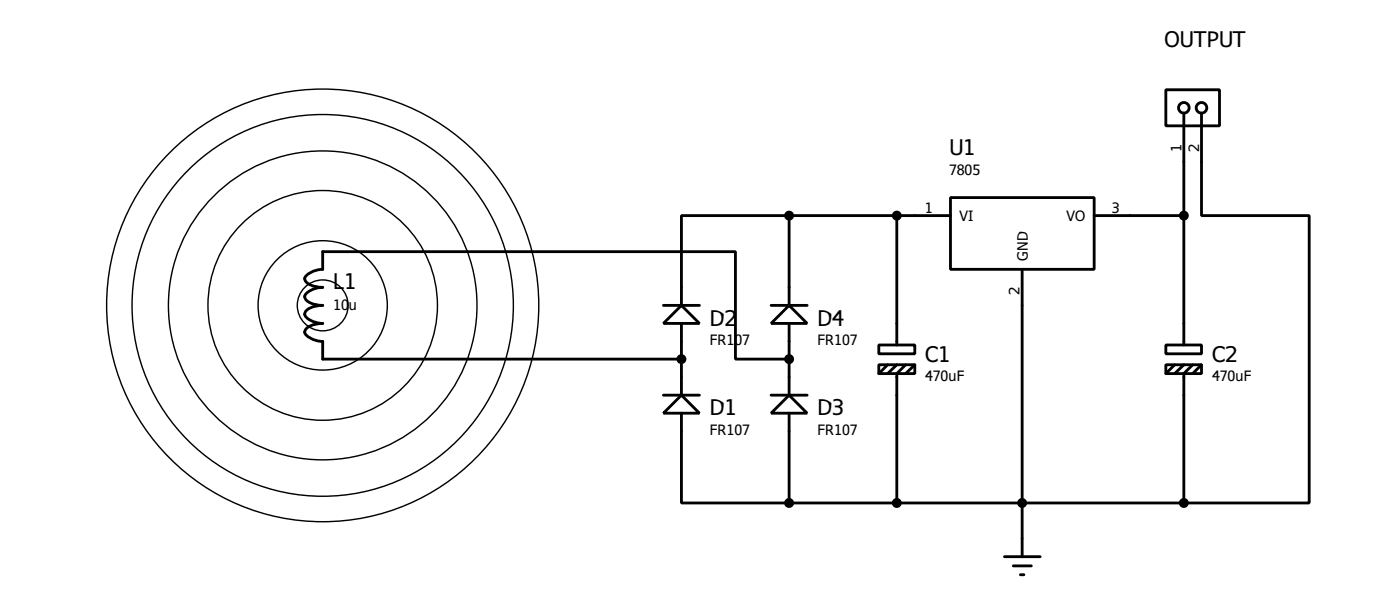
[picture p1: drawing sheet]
<svg xmlns="http://www.w3.org/2000/svg" width="198mm" height="86mm" viewBox="0 0 198 86" stroke-linecap="round" stroke-linejoin="round" font-family="sans-serif">
<g fill="none" stroke="#000" stroke-width=".4">
<path d="M165.1 12.7h7.6v5.1h-7.6zM167.7 16v32.8M170.2 16v14.5h15.2v40.7h-17.7M111.8 30.5h-15.3v12.7M111.8 30.5v12.7M111.8 30.5h22.8M127 30.5v18.3M134.6 28h20.4v10.1h-20.4zM144.8 38.1v40.7M155 30.5h12.7M94 55.9h5.1M94 43.2h5.1"/>
<path d="M96.5 55.9l2.6 2.6h-5.1zM96.5 43.2l2.6 2.6h-5.1zM96.5 50.8h-50.8v-2.5a2.76 2.76 0 0 1-2.5-1.3 1.5 1.5 0 0 1 1.3-1.1l1.2-.1a3.4 3.4 0 0 1-2.4-1.1 .88 .88 0 0 1 .7-1.2l.5-.1 1.2-.2a3.3 3.3 0 0 1-2.4-.9 .9 .9 0 0 1 .7-1.2l1.1-.4h.6a3.3 3.3 0 0 1-2.4-.9l-.1-.4a2.76 2.76 0 0 1 2.5-1.3v-2.5h58.5v15.2h7.6M96.5 58.5v12.7h15.3M96.5 45.8v10.1M109.2 55.9h5.1M109.2 43.2h5.1M111.8 55.9l2.5 2.6h-5.1zM111.8 43.2l2.5 2.6h-5.1zM111.8 45.8v10.1M111.8 58.5v12.7M124.5 48.8h5.1v1.3h-5.1z"/>
<path d="M124.5 51.6h5.1v1.3h-5.1zM125.7 51.6l-1.2 1.3M127 51.6l-1.3 1.3M128.3 51.6l-1.3 1.3v18.3M129.6 51.6l-1.3 1.3M165.1 48.8h5.1v1.3h-5.1zM165.1 51.6h5.1v1.3h-5.1zM166.4 51.6l-1.3 1.3M167.7 51.6l-1.3 1.3M168.9 51.6l-1.2 1.3v18.3M170.2 51.6l-1.3 1.3M111.8 71.2h55.9"/>
<path d="M142.3 78.8h5M143.5 80.1h2.6M144.5 81.3h.5"/>
<circle cx="167.6" cy="15.3" r=".75"/>
<circle cx="170.1" cy="15.3" r=".75"/>
</g>
<g fill="none" stroke="#000" stroke-width=".2">
<circle cx="45.7" cy="43.2" r="30.6"/>
<circle cx="45.7" cy="43.2" r="27"/>
<circle cx="45.7" cy="43.2" r="21.9"/>
<circle cx="45.7" cy="43.2" r="16.3"/>
<circle cx="45.7" cy="43.2" r="9.2"/>
<circle cx="45.7" cy="43.2" r="3.6"/>
</g>
<g fill="#000" stroke="#000" stroke-width=".4">
<circle cx="111.7" cy="30.5" r=".5"/>
<circle cx="127" cy="30.5" r=".5"/>
<circle cx="167.6" cy="30.5" r=".5"/>
<circle cx="96.5" cy="50.8" r=".5"/>
<circle cx="111.7" cy="50.8" r=".5"/>
<circle cx="111.7" cy="71.2" r=".5"/>
<circle cx="127" cy="71.2" r=".5"/>
<circle cx="144.7" cy="71.2" r=".5"/>
<circle cx="167.6" cy="71.2" r=".5"/>
</g>
<g font-size="3.7">
<text x="164.9" y="6.7">OUTPUT</text>
<text x="134.4" y="21.9">U1</text>
<text x="47.2" y="40.9">L1</text>
<text x="100.5" y="46.1">D2</text>
<text x="115.8" y="46.1">D4</text>
<text x="131" y="51.2">C1</text>
<text x="171.7" y="51.2">C2</text>
<text x="100.5" y="58.8">D1</text>
<text x="115.8" y="58.8">D3</text>
</g>
<g font-size="2.5">
<text x="167.3" y="21.4" transform="rotate(-90 167.3 21.4)">1</text>
<text x="169.8" y="21.5" transform="rotate(-90 169.8 21.5)">2</text>
<text x="134.4" y="24.8">7805</text>
<text x="131" y="30.2">1</text>
<text x="135.9" y="31.3">VI</text>
<text x="151.1" y="31.3">VO</text>
<text x="157.5" y="30.2">3</text>
<text x="144.4" y="41.8" transform="rotate(-90 144.4 41.8)">2</text>
<text x="145.6" y="36.8" transform="rotate(-90 145.6 36.8)">GND</text>
<text x="47.2" y="43.8">10u</text>
<text x="100.5" y="48.9">FR107</text>
<text x="115.8" y="48.9">FR107</text>
<text x="131" y="54">470uF</text>
<text x="171.7" y="54">470uF</text>
<text x="100.5" y="61.6">FR107</text>
<text x="115.8" y="61.6">FR107</text>
</g>
</svg>
